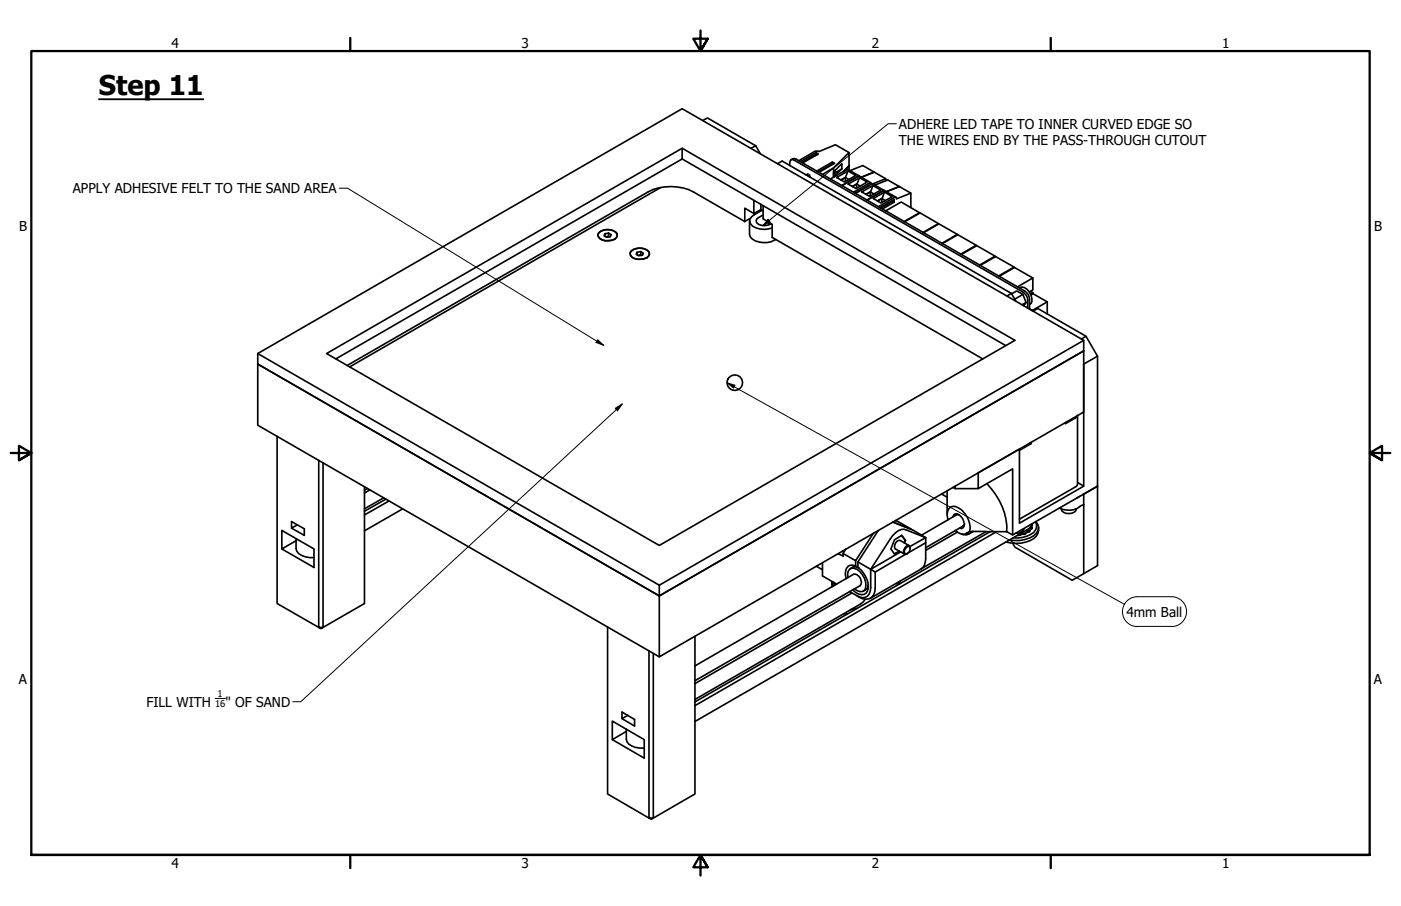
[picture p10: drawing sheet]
<svg xmlns="http://www.w3.org/2000/svg" width="432mm" height="279mm" viewBox="0 0 432 279" stroke-linecap="round" stroke-linejoin="round" font-family="sans-serif">
<!-- layer: Visible (ANSI) -->
<g fill="none" stroke="#000" stroke-width=".51">
<path d="M216.6 37.1l1.5-.7 14.8 8.6M203.6 57.8l-95.8 55.4M210.2 45.7l-109.6 63.3 102.6 59.2 109.6-63.2-102.6-59.3v3.3l-106.7 61.7M210.2 49l99.7 57.6M231.5 45.7l1.4-.7 1.4 2.4M239.6 50.5l1.4-.8 70.7 40.8M243.4 51.1v-.9l.4-.9 1 .1 70.5 40.7a3 3 0 0 1 1.4 2.5v2.4M243.8 49.3l1.1-.4 .5 .2 70.5 40.7a3 3 0 0 1 1.4 2.5v3M249 53.6l-.6 .4M249.6 54.2l.1 .4M249.6 53.9l-.6 .3M251.5 47.1l.7 .4-4.8 2.7"/>
<path d="M251.5 47.1l-4.8 2.7M251.5 47.1v.5M251.7 52.8l4.8-2.8 .7 .4-4.8 2.7M251.8 47.8l-.3-.2-4.4 2.5M256.5 50v.5M256.8 50.6l-.3-.1-4.3 2.5M256.9 51.8l-3.4 2M257.4 52.6v.7M257.9 54.7l3.5-2 2.4 1.4-3.5 2zM259.5 52.1l-2.6 2.5v-2.8l4.8-4.7v4l-1.8 1.9 1.8-1.9v1.4M259.5 52.1v-1.6l-2.6 2.5v1.6M259.5 52.1l-2.6 1.6"/>
<path d="M260.5 54.7v1.3M261.4 52.7l-.8 2-1.4 .8 1.3-.8 1.1 .7M261.4 56.8l3.5-2 2.4 1.3-3.5 2.1zM261.7 47.1l-4.2-2.5-5.1 2.1h-1.3l-4.9 2.9M261.9 52.6l4-1.5 3.5 2M263.7 59.6l5.2-2.9 7.3 4.1M264 56.8v1.2M264.9 54.3l-3.7-2-5.2 2.9M264.9 54.3l-5.4 2.9M264.9 54.3l3.5 2.1M264.9 54.8l-.7 1.9-1.5 .8 1.3-.7 1.2 .6M265.6 59.2l3.4-2 2.5 1.4-3.5 2z"/>
<path d="M267.5 57.3v.2M267.8 57.2l-4.3 2.4M268.2 59.2v1.3M268.6 56.8l-.1-.3-.5-.1-5 2.9M269 57.2l-.6 1.9-1.5 .8 1.3-.7 1.2 .6M269.4 53.1l-4 1.6M269.4 53.1l3.6 2M269.6 57.1l4-1.6 7.1 4.1M272.6 58.8h-.4l-5 2.9M272.6 59.2l-.7 2-1.5 .8 1.4-.8 1.1 .6M273 55.8v-.7l-4 1.6M277.2 57.5l-4 1.6"/>
<path d="M184.5 71.8a4.1 4.1 0 0 1 5.7 .3 1.67 1.67 0 0 1-1.7 2 3.8 3.8 0 0 1-4.1-1.1l-.1-.6zM187.6 71.9l-1.2 .2v.8M187.6 71.9v1l-.9 .1M187.6 71.9l.8 .5-.3 .6-1.1 .2-.8-.5 .2-.6M187.6 72.9l.3 .1M194.4 77.5a4.1 4.1 0 0 1 5.7 .3 1.67 1.67 0 0 1-1.7 2 3.8 3.8 0 0 1-4.1-1.1l-.1-.6zM197.5 77.6l-1.2 .2v.8M197.5 77.6v1l-.9 .1M197.5 77.6l.8 .5-.3 .6-1.2 .2-.7-.5 .2-.6M197.5 78.6l.3 .1M229.6 68.3l-15.8-9.1a15.5 15.5 0 0 0-14.2 0l-92.6 53.5M231 68.1v4.1a3 3 0 0 0 2.8 2.4 6.8 6.8 0 0 0 5.3-.7"/>
<path d="M231.3 67.3l-1.7 1M232.3 61.8v4l2.2-1.2v-1.6M232.3 65.8l-2.7-1.6v4.1M234.9 64.8l-2.6 1.5a2.08 2.08 0 0 0-1.2 2.3 2.08 2.08 0 0 0 1.9 1.7 7.1 7.1 0 0 0 5 0M235.2 66.3l-1.5 .8-.5 .5-.2 .5a2.44 2.44 0 0 0 3.5 1.4l1.2-.5M235.2 63.4v4.1l2.8 1.7v4l64.9 37.5M235.2 65l-.7-.4v.5M237 68.5v.8M269.2 61.2l3.4-2 2.4 1.4-3.5 2zM270.8 63.8l4.9-3 .5 .1 .1 .4 4.4-1.7v4.4M271.3 64l4.3-2.5v.9l-3.6 2.1M271.8 61.2v1.3"/>
<path d="M273 65l4.7-2.7 5.7 3.3M275.1 61.8v.3M275.6 62.4l-.5-.3-3.6 2.1M278.8 68.4l4.8-2.7 5.6 3.3M283.4 65.8v-.2l-4.8 2.7M284.7 71.8l4.7-2.8 5.6 3.3M289.2 69.2v-.2l-4.7 2.7M290.4 75.1l4.8-2.7 5.7 3.2M295 72.5v-.2l-4.7 2.8M296.3 78.5l4.8-2.7 5.6 3.2M300.9 75.8v-.2l-4.7 2.8M306.7 79.2v-.2l-4.8 2.7"/>
<path d="M302.1 81.9l4.7-2.8 5.7 3.3M308 85.2l4.7-2.7 5.6 3.2M310.3 91.3l1.4-.8 1.4 2.4M311.8 90.6l1.6-.9 1.9 1.1-2.6 1.5M312.5 82.5v-.1l-4.7 2.7M313.6 88.5l4.7-2.8v3.7l-1.1 .6M314.5 88.6a3.3 3.3 0 0 1 3.5 3.3l.1 .9-.3 .7-.5 .4M315.3 90.8l.9 2.5-1.2 .7M316.2 93.3l-.7 1M317.6 90.7l.7-.5v.4l-.5 .4M317.6 89.9l.7 .3M318.2 95.8h.1"/>
<path d="M318.3 90.6l4.5 2.5-4.6 2.7-.9-.6M318.5 95.9l1.3-.8 14.9 8.6M322.8 93.1v3.7M79.4 112.3v18.8l123.8 71.5M79.4 109l130.8-75.5 123.8 71.5v3.2l-130.8 75.6-123.8-71.5zM79.4 109l123.8 71.5M333.3 104.5l1.4-.8 3.6 6.2-4.3 2.4v37.6l-19.8 11.5v-22.9l-12.7 7.3v4.9h-7.1v-.8M334 105l-130.8 75.5v22.1l130.8-75.5v-18.9l-130.8 75.6-123.8-71.5M338.3 109.9v40M85.4 134.6v51.5l12.8 7.4h1.4l-.7 .4-.7-.4v-51.5M317.8 136.4v.4l-.4-.1M317.8 136.8l-3.6 2"/>
<path d="M328.4 130.3v.4l3.1-1.9 .6-.7-.1 21.6-17.8 10.4M99.6 142.7v50.8l12.7-7.4v-36M113.3 150.6l-1 .6M114 151.1l-1.7 .9M118.2 153.5l-5.9 3.4M118.9 153.9l-6.6 3.8M119.9 154.5l-7.6 4.3M124.1 156.9l-11.8 6.8M290.2 152.3l1.7 1.1M292 151.3l-.1 7.4M293.7 159.4l.6-.9a2.99 2.99 0 0 1 2.5 4.3l-.4 .2-.7-.1M293.7 150.3l.7 .4"/>
<path d="M295.7 158.8h-.9l-10.8 6.2M301.5 150.7l10.6-6.1v20.4M304.2 149.2a19.9 19.9 0 0 1 6.1 14.8M327.1 156.9a1.75 1.75 0 0 0 2.3 1.5 1.97 1.97 0 0 0 2.3-1.5M332.1 148.8l1.9 1.1M332.7 153.1l-.9 .6M333.9 152.4h.1M334 152.4l4.3-2.5v24.5l-7.8 4.5-17.7-10.2-.7-1.2M334 155.6l-.7 .3a5.9 5.9 0 0 1-6.8 .8M334 152.4v24.5M338.2 149.9h.1M338.3 149.9l-26.2 15.1-1.8-1"/>
<path d="M91.2 166.8l-4.3 2.5 9.9 5.7v-5.7l-9.9-5.7v5.7M91.2 166.1v3.1a3.1 3.1 0 0 0 2.8 2.5l2.8 .3M91.6 161.9l-1.7 1v-2.1l3.9 2.3v2l-3.9-2.2M251.6 174.6l1.9 1.1M253.5 173.5v4.1l4.4 2.5M256.4 179.3l.1 .7 .4 .7M256.4 179.5v1.5M256.9 179.6l.4 .9M256.9 179.6h.1M259.8 169.9l.4 .2M259.8 170.7v.8l-1.6-.7M260.7 169.4l-.9 1.3"/>
<path d="M261.4 178.1a1.94 1.94 0 0 1 1.9-2.8 5.3 5.3 0 0 1 3.1 6.8 2.33 2.33 0 0 1-3.1-.6M262.1 175.4a2.08 2.08 0 0 1 2.3-.4 2.22 2.22 0 0 0-2.3-.6 2.22 2.22 0 0 0-1.5 1.8l.2 2.2M263.7 172.9v1.7M264.4 173.3l4 2.3M268.4 175.6v5.7a2.58 2.58 0 0 1-1.3 2.7 2.58 2.58 0 0 1-3-.3M269.2 164.5l-5.5 8.4-3.9-2.2M269.7 176.4v4.9a3 3 0 0 1-1.4 3.2 3 3 0 0 1-3.5-.4l-3-1.7M270.8 163.6l-6.4 9.7v1.7a7.2 7.2 0 0 1 3 7.2 1.92 1.92 0 0 1-2.8 1l-1.8-1.3M275.1 161l6.3 2.5 3.9 2.3M275.3 161l5.4 2.1M276 160.5l4.7 2.6M277.2 170l-1.5 .8"/>
<path d="M277.2 179.4l-.8 1.2M277.3 179.3v.7M277.6 170.2l-9.2 5.4 1.3 .8M277.9 165.2l1.1 1.4-.3 .8M279 166.6l-.2 .8M279.1 166.7l-1.2-1.6-2.2 1.3-1.1 2.9 1.1 1.6 1.5-.9M279.2 169l.9-.5 .3 .2a1.39 1.39 0 0 1-.1 1.4 1.39 1.39 0 0 1-1.5 .5v-1.1zM279.2 170.9l-9.5 5.5M280.2 168.3l-2.7-1.6a1.72 1.72 0 0 0-1.5 2.6l2.8 1.6M280.5 169.1l-.1-.6-.3-.3a1.92 1.92 0 0 0-1.5 2.6l.4 .1 .7-.2M280.7 163.1v.2M285.3 165.8v6.5a3.6 3.6 0 0 1-1.5 3.2l-15.5 9"/>
<path d="M285.3 165.8l-6.1-2.4a4.4 4.4 0 0 0-4.8 2.7l-6 9.5M285.3 167.4l-5.4 3.1M285.3 165.8l-4.8 2.7M292.2 160.3a2.88 2.88 0 0 1 1.5-4.2 6.2 6.2 0 0 1 5.2 5.6l.1 1.2-.2 1M294.4 163.6a2.89 2.89 0 0 0 3.5 .8M295.1 164.1l-9.8 5.6M296.4 164.7l1.4 .3 .7-.3M297.2 161.5l-.4 .7-11.5 6.7M297.9 164.4l.9-.5h1.2l-1.5 .8zM300 163.9l10.3 .1M303.9 164l-19.9 11.4M305.2 164l-91 52.5"/>
<path d="M307.1 164l-92.9 53.6M314.1 164.8l.2 .2M315.1 164.7l-1.5 .4M315.1 164.6l.7-.1 .2 .2M315.1 164.2v.5M315.5 163.1a1.52 1.52 0 0 1-1.6 1.3l-.9 .1M316.6 164.1l-.6 .2-.2 .5-.7-.1M316.6 163.8l.8 .2M316.6 163.4v.7M317.6 162.4v.9l-.4 .3 .1 .4-.7 .1M317.6 162.8l.5 .2M317.9 161.6l-.6 1.3-.8 .5-102.3 59.1"/>
<path d="M318 162.1l.2-.2-.2-.4-.1 1-.1 .1 .3 .3-.5 .3M318 161.9l.2 .1M319.2 160.9a2.75 2.75 0 0 1-1.6 3.9 9.3 9.3 0 0 1-5.4 1.1M319.3 160.8a2.73 2.73 0 0 1-.8 4.5 10.9 10.9 0 0 1-7.4 1.3M320.1 162.7a3.7 3.7 0 0 1-2.7 4.1 10.9 10.9 0 0 1-7.4 .3M187.3 193.4v51.5l12.7 7.4h1.4l-.7 .4-.7-.4v-51.6M214.2 196.2v48.7l-12.8 7.4v-50.8M260 189.3h1.2M262.6 182.9l-48.4 27.9M264.3 187.6l-2.2 .4M266.7 184.8l-1.5 1.5-51 29.4M267.6 180.4a1.99 1.99 0 0 1-1.5 1.9"/>
<path d="M214.2 205.4l48.9-28.3a2.32 2.32 0 0 1 2 3.5l-50.9 29.3M193 225.6l-4.3 2.5 9.9 5.7v-5.7l-9.9-5.7v5.7M193 224.9v3.1a3.1 3.1 0 0 0 2.9 2.5l2.7 .2M193.5 220.6l-1.8 1v-2l3.9 2.3v2l-3.9-2.3"/>
<circle cx="226.5" cy="118" r="2.38"/>
</g>
<g fill="#000">
<circle cx="264.4" cy="175" r=".25"/>
<circle cx="315.5" cy="163.1" r=".25"/>
</g>
<!-- layer: Border (ANSI) -->
<path d="M107.9 11.7v4M215.9 9.4v6.3l-2.2-3.8h4.4l-2.2 3.8 2.2-3.8M323.8 11.7v4M3.3 139.7h6.4l-3.9-2.2v4.4l3.9-2.2-3.9 2.2M428.5 139.7h-6.4l3.9-2.2v4.4l-3.9-2.2 3.9 2.2M9.7 263.7v-248h412.4v248h-412.4h412.4M107.9 263.7v4M218.1 267.5l-2.2-3.8 2.2 3.8h-4.4l2.2-3.8v6.3M323.8 263.7v4" fill="none" stroke="#000" stroke-width=".7"/>
<!-- layer: Symbol (ANSI) -->
<path d="M276.3 38.2h-2.6l-38.6 31.4M104.6 58h2.5l79 48.5M236.7 67.6l.7 .8-2.3 1.2zM184.2 104.8l1.9 1.7-2.4-.9zM224.1 118l2.4 .8-.4 .9zM224.1 118l122.5 68.4M189.6 125.9l2.2-1.3-1.5 2.1zM191.8 124.6l-99.1 91.8h-2.5M350.5 184h10.6a4.6 4.6 0 0 1 4.6 4.6 4.6 4.6 0 0 1-4.6 4.6M350.5 193.2h10.6M350.6 184a4.6 4.6 0 0 0-4.7 4.6 4.6 4.6 0 0 0 4.7 4.6" fill="none" stroke="#000" stroke-width=".31"/>
<g fill="#000">
<path d="M236.7 67.6l.7 .8-2.3 1.2z" fill-rule="evenodd"/>
<path d="M184.2 104.8l1.9 1.7-2.4-.9z" fill-rule="evenodd"/>
<path d="M224.1 118l2.4 .8-.4 .9z" fill-rule="evenodd"/>
<path d="M189.6 125.9l2.2-1.3-1.5 2.1z" fill-rule="evenodd"/>
</g>
<path d="M30.5 30.6h32.2" fill="none" stroke="#000" stroke-width=".57"/>
<path d="M66.3 215.4h3.2" fill="none" stroke="#000" stroke-width=".32"/>
<text font-size="8.4" x="30.5" y="29.2">Step 11</text>
<g font-size="4.2">
<text x="52.8" y="14.7">4</text>
<text x="160.8" y="14.7">3</text>
<text x="268.7" y="14.7">2</text>
<text x="376.7" y="14.7">1</text>
<text x="277.1" y="39.7">ADHERE LED TAPE TO INNER CURVED EDGE SO</text>
<text x="277.1" y="44.7">THE WIRES END BY THE PASS-THROUGH CUTOUT</text>
<text x="22.4" y="59.6">APPLY ADHESIVE FELT TO THE SAND AREA</text>
<text x="5.9" y="71.4">B</text>
<text x="423.5" y="71.4">B</text>
<text x="347.2" y="190.2">4mm Ball</text>
<text x="5.8" y="211.1">A</text>
<text x="423.4" y="211.1">A</text>
<text x="45.1" y="217.9">FILL WITH</text>
<text x="69.5" y="217.9">&quot; OF SAND</text>
<text x="52.8" y="267.7">4</text>
<text x="160.8" y="267.7">3</text>
<text x="268.7" y="267.7">2</text>
<text x="376.7" y="267.7">1</text>
</g>
<g font-size="2.9">
<text x="67.1" y="215.1">1</text>
<text x="66.3" y="217.9">16</text>
</g>
</svg>
